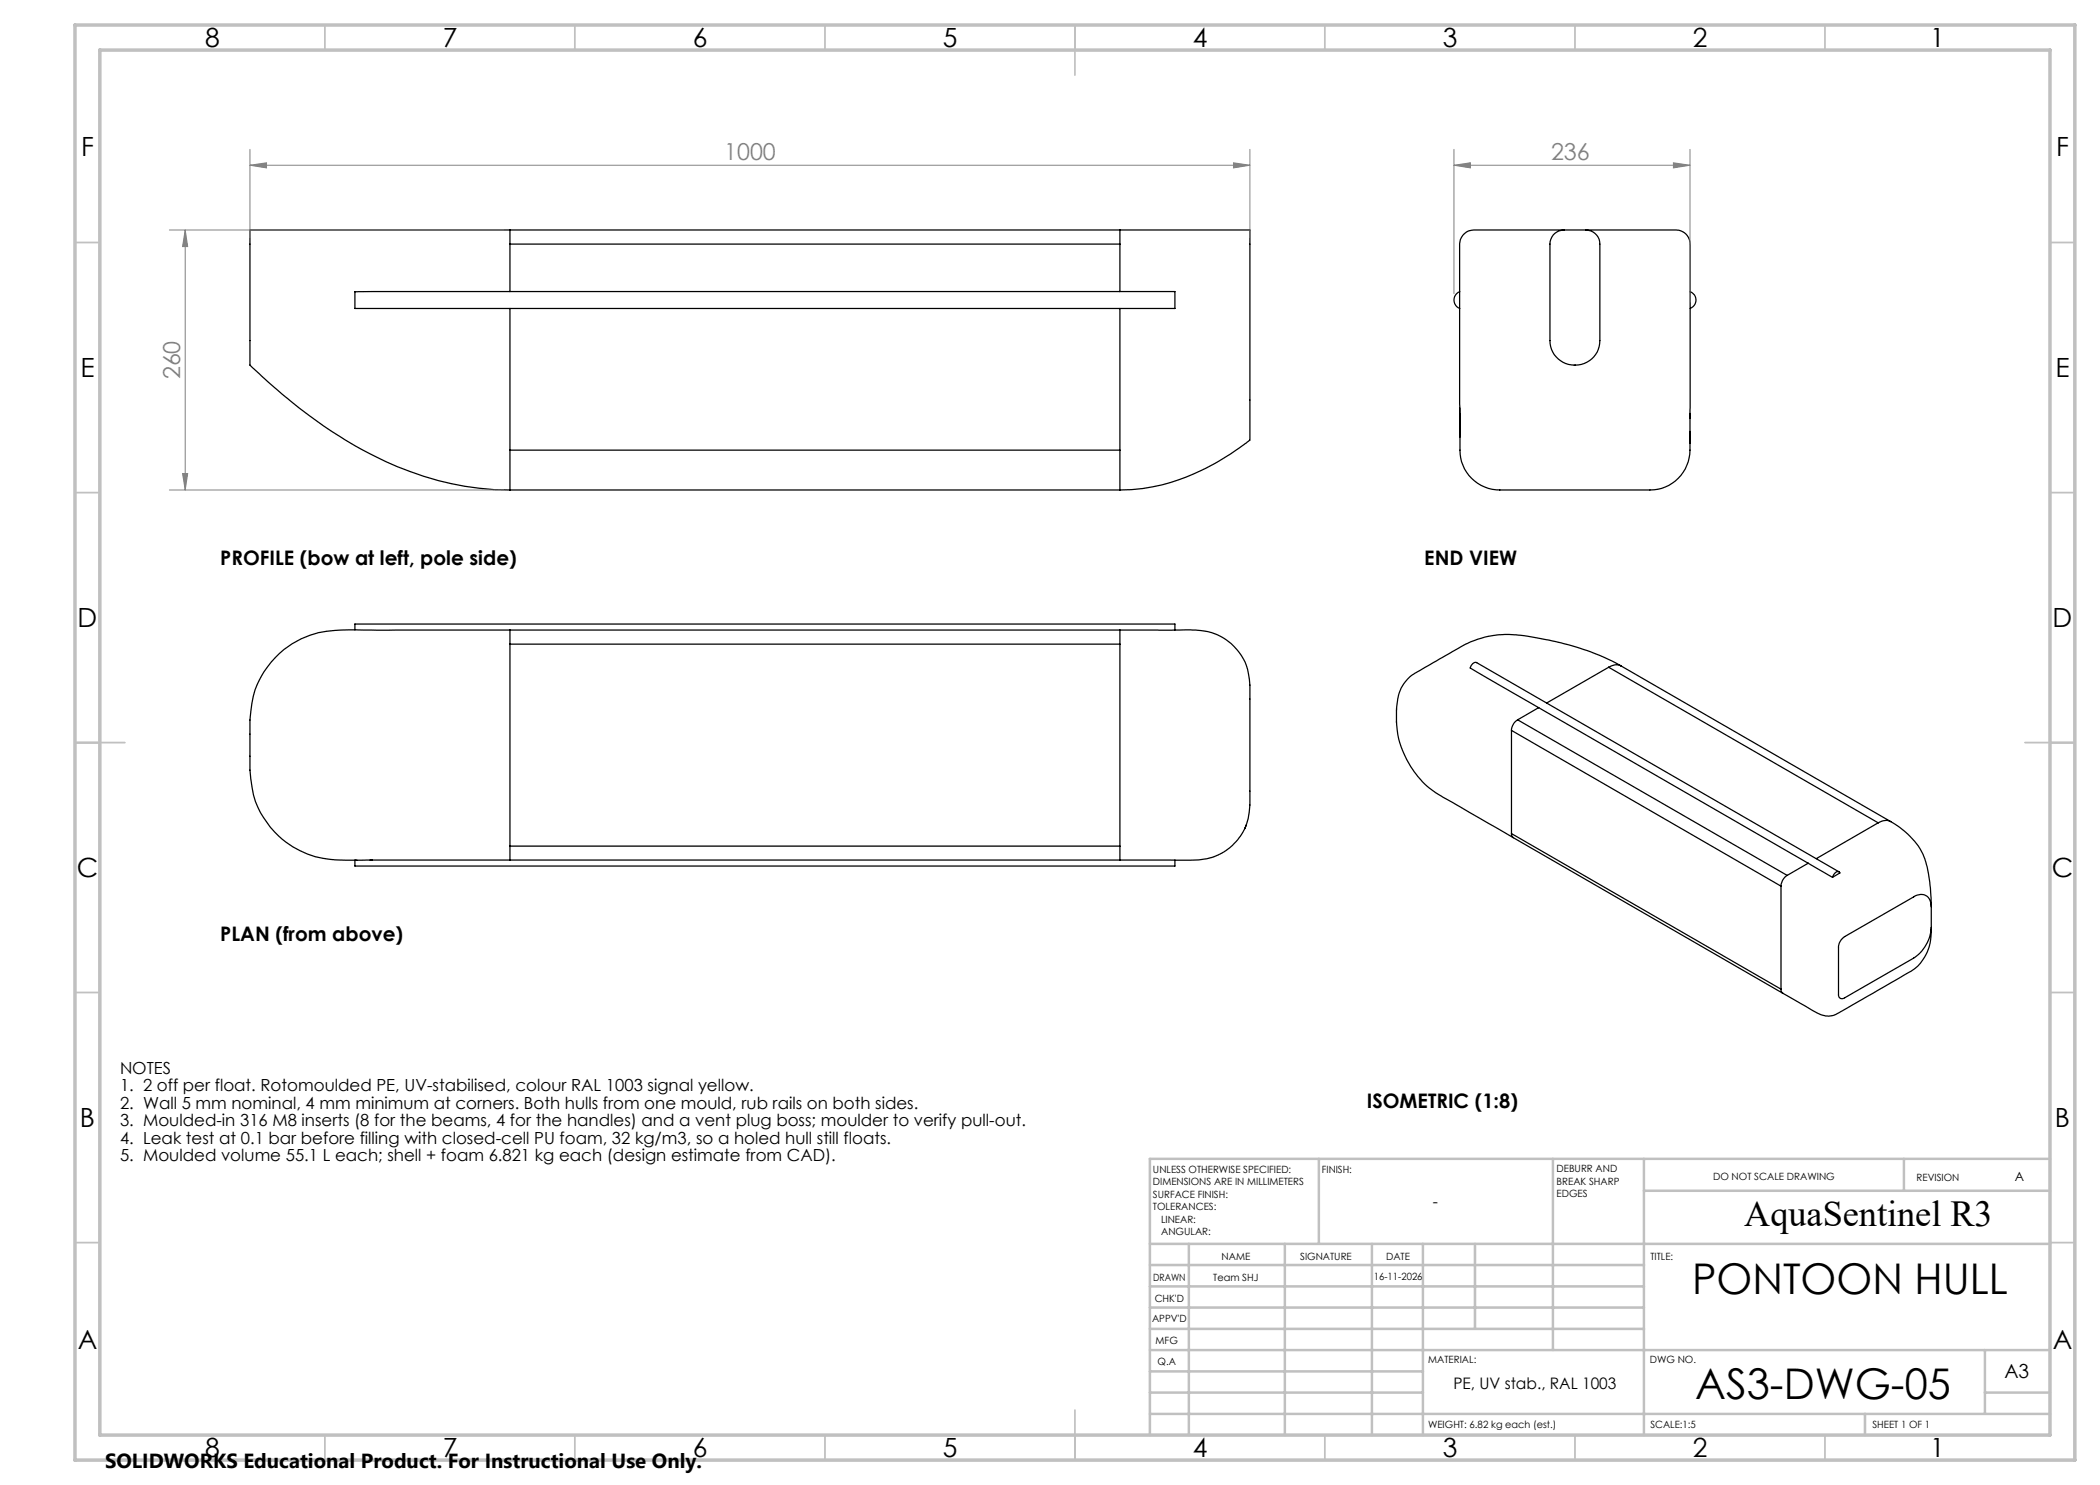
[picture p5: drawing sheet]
<svg xmlns="http://www.w3.org/2000/svg" width="420mm" height="297mm" viewBox="0 0 420 297" stroke-linecap="round" stroke-linejoin="round" font-family="sans-serif">
<g fill="none" stroke="#000" stroke-width=".25">
<path d="M102 46h-52v26.1a1.1 1.1 0 0 0 .5 1.5 112.4 112.4 0 0 0 21.8 16.3 62 62 0 0 0 29.7 8.1M102 58.3h-31v3.4h31M102 46v2.8M102 58.3h122M102 48.8v9.5M102 48.8h122M102 46h122M224 46h26v42M224 58.3h11v3.4h-11M224 46v2.8M224 48.8v9.5M292 58.3a1.79 1.79 0 0 0-1.2 1.7 1.79 1.79 0 0 0 1.2 1.7"/>
<path d="M310.6 47a2.98 2.98 0 0 1 2.2-1h4.4a2.81 2.81 0 0 1 2.8 2.8v19.3a5 5 0 0 1-5 4.9 5 5 0 0 1-5-4.9v-19.3a3.1 3.1 0 0 1 .6-1.8zM312.8 46h-17a3.2 3.2 0 0 0-3.9 3.7l.1 33.8M317.2 46h17a3.1 3.1 0 0 1 3.8 3.1v34.5M338 58.3a1.79 1.79 0 0 1 1.2 1.7 1.79 1.79 0 0 1-1.2 1.7M102 61.7h122M102 61.7v28.3M224 61.7v28.3M102 90v8M102 90h122M102 98h122M224 90v8M249.9 88l-.1 .1a50.8 50.8 0 0 1-17.4 8.9 34.2 34.2 0 0 1-8.4 1"/>
<path d="M292 81.6v2.4M292 82.7v4.7M292 83.1v6.9a7.9 7.9 0 0 0 8 8h30a8 8 0 0 0 8-8v-3.7M338 82.7v6M71 126v-1.2h164v1.2M102 126h-24.6a100.6 100.6 0 0 0-12.1 .3 18 18 0 0 0-15.3 18.4v8.3a20.3 20.3 0 0 0 2.1 9.5 18.3 18.3 0 0 0 17.2 9.5h5.2M102 126v2.8M102 128.8v40.4M102 126h122M102 128.8h122M224 126h8.5a42.1 42.1 0 0 1 9.1 .3 11.2 11.2 0 0 1 8.4 12.1v21.6a12.4 12.4 0 0 1-2.1 7.5 11 11 0 0 1-4.2 3.5l-2.1 .7a24.9 24.9 0 0 1-7.6 .3h-10M224 126v2.8"/>
<path d="M224 128.8v40.4M321.7 133.5l53.9 31.1M321.7 133.5l-12.4 7.1M324.2 133.2a55.6 55.6 0 0 0-23.2-6.3 20.7 20.7 0 0 0-11.2 3.8l-4.3 2.5a15.1 15.1 0 0 0-3.9 2.6 8.9 8.9 0 0 0-2.3 6M324.2 133.2a2.36 2.36 0 0 0-2.5 .3M324.2 133.2l53.9 31.1M279.3 144.4a18.7 18.7 0 0 0 11.2 16.1l12.1 7M279.3 141.8v2.7M302.3 146.1l53.9 31.1M302.3 146.1v20.6M303.5 144a2.55 2.55 0 0 0-1.2 2.1M303.5 144l53.9 31.1"/>
<path d="M307.7 141.5l-13.7-7.9a1.14 1.14 0 0 1 1.3-1.1l72.5 41.9M307.7 141.5l53.9 31.1M307.7 141.5l-4.2 2.5M74 172h28M102 169.2v2.8M102 169.2h122M102 172h122M224 169.2v2.8M235 172v1.2h-164v-1.2h.4M249.2 165l-.2 .7M302.3 166.7l.1 .5 .2 .3M302.3 166.7l53.9 31.1"/>
<path d="M302.6 167.5l54 31.1M356.2 177.2v20.6M357.4 175.1a2.69 2.69 0 0 0-1.2 2.1M361.6 172.6l4.9 2.9M361.6 172.6l-4.2 2.5M366.9 174.7a.59 .59 0 0 1 .5-.4 .59 .59 0 0 1 .6 .3l-1.5 .9zM375.6 164.6l-12.3 7.1M378.1 164.3a13.8 13.8 0 0 1 7.3 9.1l.7 4.2 .2 3.7M378.1 164.3a2.58 2.58 0 0 0-2.5 .3M356.2 197.8l.1 .5 .3 .3M368.7 187.5l14-8.1a2.15 2.15 0 0 1 2.5-.3 2.15 2.15 0 0 1 1.1 2.3v4.1a8 8 0 0 1-3.6 6.1l-13.8 8a.74 .74 0 0 1-.8 .1 .74 .74 0 0 1-.4-.8v-9.4a2.72 2.72 0 0 1 1-2zM386.3 185.6a9.4 9.4 0 0 1-4.3 8.7l-13.5 7.8a4.4 4.4 0 0 1-5.5 .3l-6.4-3.8"/>
</g>
<path d="M50 33.1l3.3-.5v1zM50 29.9v17.7M50 33.1h200M250 29.9v17.7" fill="none" stroke="#808080" stroke-width=".2"/>
<g fill="none" stroke="#c0c0c0" stroke-width=".35">
<path d="M65 5v5M115 5v5M165 5v5M215 5v10M265 5v5M315 5v5M365 5v5M15 48.5h5M410 48.5h5M15 98.5h5M410 98.5h5M15 148.5h10"/>
<path d="M405 148.5h10M15 198.5h5M410 198.5h5M15 248.5h5M410 248.5h5M65 287v5M115 287v5M165 287v5M215 282v10M265 287v5M315 287v5M365 287v5"/>
</g>
<g fill="none" stroke="#c0c0c0" stroke-width=".5">
<path d="M263.8 231.8v17M310.6 231.8v38.2M328.8 231.8v55.2M328.8 238.2h81.2M380.8 231.8v6.4M410 231.8h-180v55.2M230 248.8h180M230 257.3h98.8M230 253h98.8M237.8 248.8v38.2M257 248.8v38.2M274.4 248.8v38.2"/>
<path d="M284.6 248.8v38.2M295 248.8v17M230 265.8h98.8M230 261.5h98.8M230 278.5h54.6M230 274.3h54.6M230 270h180M397 278.5h13M397 270v12.8M230 282.8h180M373 282.8v4.2"/>
</g>
<path d="M15 5h400v287h-400zM20 10h390v277h-390z" fill="none" stroke="#c0c0c0" stroke-width=".7"/>
<path d="M50 33.1l3.3-.5v1z" fill="#808080"/>
<path d="M246.7 32.6l3.3 .5-3.3 .5z" fill="none" stroke="#808080" stroke-width=".2"/>
<path d="M246.7 32.6l3.3 .5-3.3 .5z" fill="#808080"/>
<path d="M33.9 46h66.8M37 46v52M33.9 98h66.8M36.5 94.7h1l-.5 3.3z" fill="none" stroke="#808080" stroke-width=".2"/>
<path d="M36.5 94.7h1l-.5 3.3z" fill="#808080"/>
<path d="M37 46l.5 3.3h-1z" fill="none" stroke="#808080" stroke-width=".2"/>
<path d="M37 46l.5 3.3h-1z" fill="#808080"/>
<path d="M290.8 33.1l3.3-.5v1zM290.8 29.9v28.8M290.8 33.1h47.2M338 29.9v30.5" fill="none" stroke="#808080" stroke-width=".2"/>
<path d="M290.8 33.1l3.3-.5v1z" fill="#808080"/>
<path d="M334.7 32.6l3.3 .5-3.3 .5z" fill="none" stroke="#808080" stroke-width=".2"/>
<path d="M334.7 32.6l3.3 .5-3.3 .5z" fill="#808080"/>
<g font-size="8.5">
<text x="338.4" y="258.8">PONTOON HULL</text>
<text x="339.1" y="279.7">AS3-DWG-05</text>
</g>
<text font-size="7.3" x="348.9" y="245.1">AquaSentinel R3</text>
<g font-size="5.3">
<text x="41" y="9.5">8</text>
<text x="88.5" y="9.5">7</text>
<text x="138.5" y="9.5">6</text>
<text x="188.5" y="9.5">5</text>
<text x="238.5" y="9.5">4</text>
<text x="288.5" y="9.5">3</text>
<text x="338.5" y="9.5">2</text>
<text x="386" y="9.5">1</text>
<text x="16.2" y="31.2">F</text>
<text x="411.2" y="31.2">F</text>
<text x="16.1" y="75.5">E</text>
<text x="411.1" y="75.5">E</text>
<text x="15.5" y="125.5">D</text>
<text x="410.5" y="125.5">D</text>
<text x="15.4" y="175.5">C</text>
<text x="410.4" y="175.5">C</text>
<text x="16" y="225.5">B</text>
<text x="411" y="225.5">B</text>
<text x="15.5" y="269.7">A</text>
<text x="410.5" y="269.7">A</text>
<text x="41" y="291.5">8</text>
<text x="88.5" y="291.5">7</text>
<text x="138.5" y="291.5">6</text>
<text x="188.5" y="291.5">5</text>
<text x="238.5" y="291.5">4</text>
<text x="288.5" y="291.5">3</text>
<text x="338.5" y="291.5">2</text>
<text x="386" y="291.5">1</text>
</g>
<g font-size="4.7" fill="#808080">
<text x="144.8" y="32">1000</text>
<text x="310.2" y="32">236</text>
<text x="36" y="75.9" transform="rotate(-90 36 75.9)">260</text>
</g>
<text font-size="4.1" x="21" y="293.7">SOLIDWORKS Educational Product. For Instructional Use Only.</text>
<g font-size="4">
<text x="44" y="113.1">PROFILE (bow at left, pole side)</text>
<text x="284.9" y="113.1">END VIEW</text>
<text x="44" y="188.3">PLAN (from above)</text>
<text x="273.4" y="221.6">ISOMETRIC (1:8)</text>
</g>
<text font-size="3.9" x="400.9" y="275.5">A3</text>
<g font-size="3.3">
<text x="24" y="214.8">NOTES</text>
<text x="24" y="218.3">1. 2 off per float. Rotomoulded PE, UV-stabilised, colour RAL 1003 signal yellow.</text>
<text x="24" y="221.8">2. Wall 5 mm nominal, 4 mm minimum at corners. Both hulls from one mould, rub rails on both sides.</text>
<text x="24" y="225.3">3. Moulded-in 316 M8 inserts (8 for the beams, 4 for the handles) and a vent plug boss; moulder to verify pull-out.</text>
<text x="24" y="228.8">4. Leak test at 0.1 bar before filling with closed-cell PU foam, 32 kg/m3, so a holed hull still floats.</text>
<text x="24" y="232.3">5. Moulded volume 55.1 L each; shell + foam 6.821 kg each (design estimate from CAD).</text>
</g>
<g font-size="3.2">
<text x="286.6" y="241.4">-</text>
<text x="290.7" y="277.9">PE, UV stab., RAL 1003</text>
</g>
<text font-size="2.5" x="402.9" y="236.1">A</text>
<g font-size="2">
<text x="230.6" y="234.6">UNLESS OTHERWISE SPECIFIED:</text>
<text x="230.6" y="237.1">DIMENSIONS ARE IN MILLIMETERS</text>
<text x="230.6" y="239.6">SURFACE FINISH:</text>
<text x="264.4" y="234.6">FINISH:</text>
<text x="311.3" y="234.5">DEBURR AND</text>
<text x="311.3" y="237">BREAK SHARP</text>
<text x="311.3" y="239.5">EDGES</text>
<text x="342.6" y="236">DO NOT SCALE DRAWING</text>
<text x="383.3" y="236.2">REVISION</text>
<text x="230.6" y="242.1">TOLERANCES:</text>
<text x="232.2" y="244.6">LINEAR:</text>
<text x="232.2" y="247.1">ANGULAR:</text>
<text x="244.3" y="252">NAME</text>
<text x="260" y="251.9">SIGNATURE</text>
<text x="277.2" y="251.9">DATE</text>
<text x="330.1" y="251.9">TITLE:</text>
<text x="230.6" y="256.1">DRAWN</text>
<text x="242.6" y="256.1">Team SHJ</text>
<text x="274.8" y="255.9">16-11-2026</text>
<text x="230.9" y="260.3">CHK'D</text>
<text x="230.4" y="264.4">APPV'D</text>
<text x="231.1" y="268.8">MFG</text>
<text x="231.5" y="273">Q.A</text>
<text x="285.6" y="272.5">MATERIAL:</text>
<text x="330" y="272.5">DWG NO.</text>
<text x="285.6" y="285.5">WEIGHT: 6.82 kg each (est.)</text>
<text x="330.1" y="285.6">SCALE:1:5</text>
<text x="374.5" y="285.6">SHEET 1 OF 1</text>
</g>
</svg>
